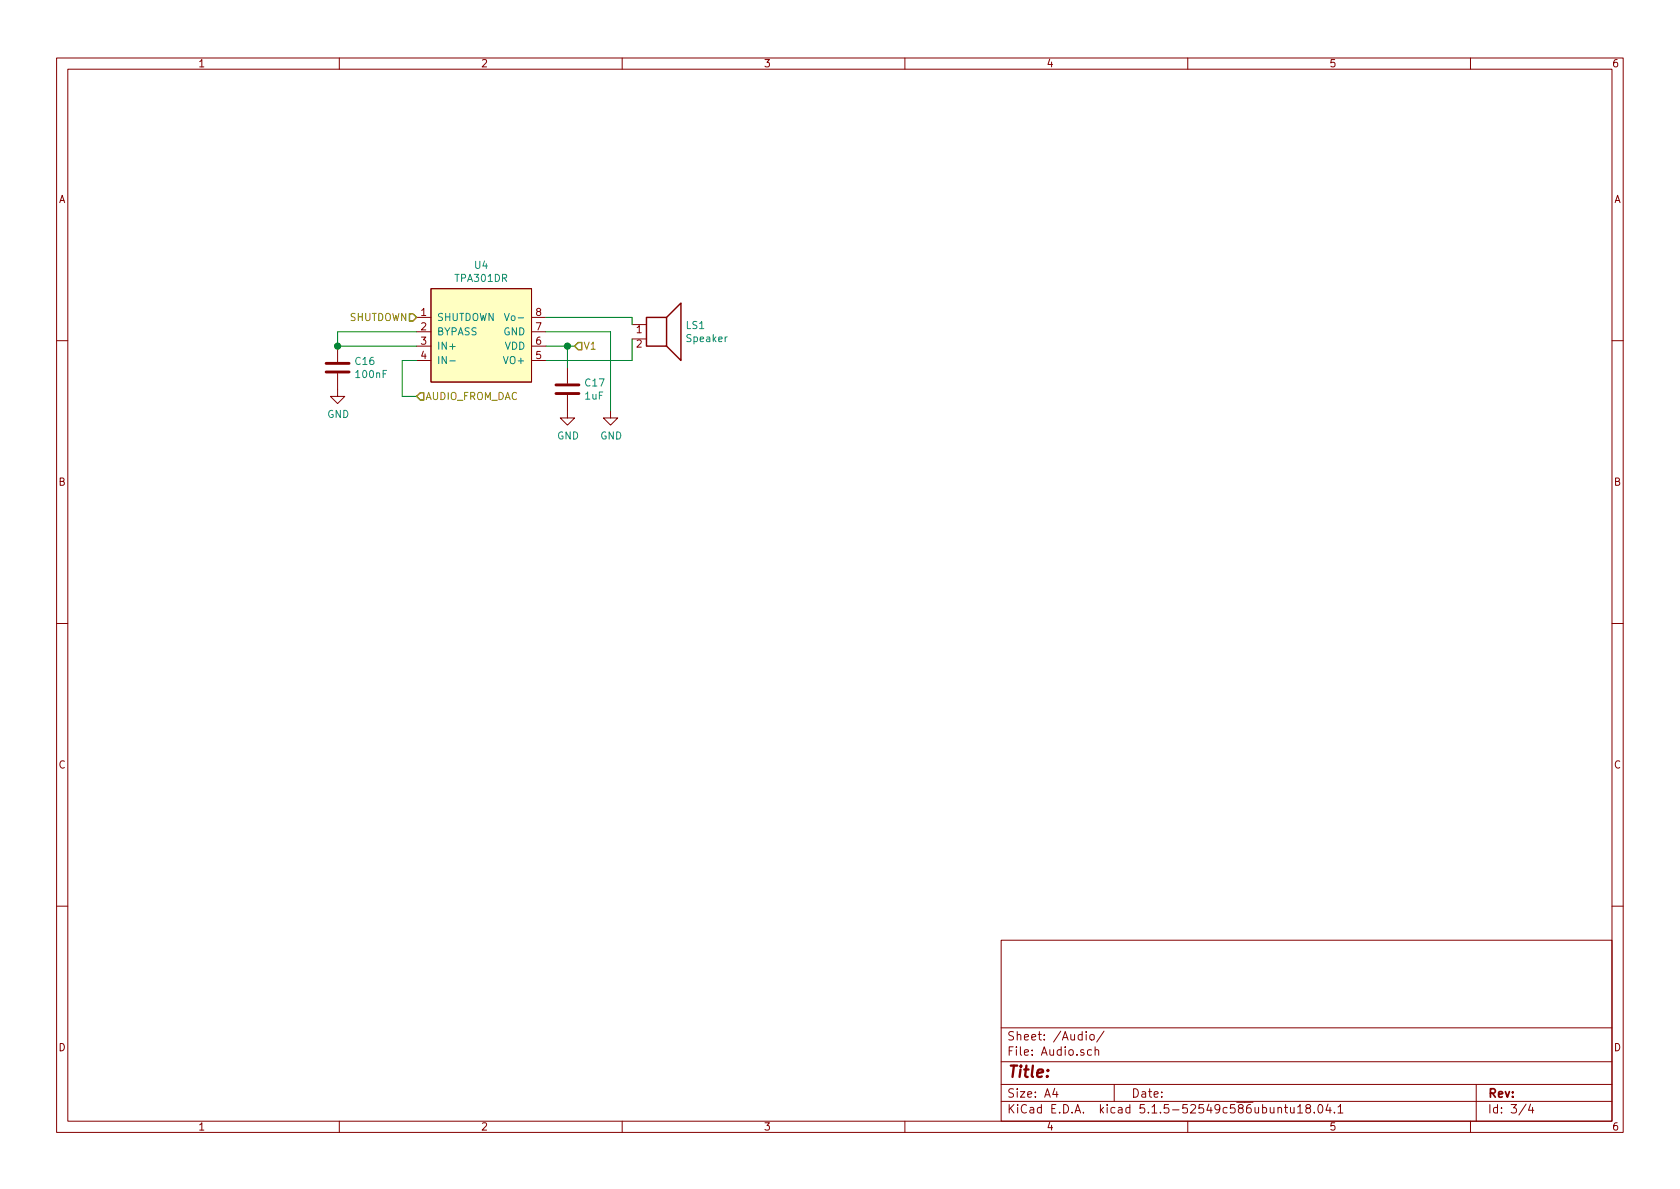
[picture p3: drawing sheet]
EESchema Schematic File Version 4
EELAYER 30 0
EELAYER END
$Descr A4 11693 8268
encoding utf-8
Sheet 3 4
Title ""
Date ""
Rev ""
Comp ""
Comment1 ""
Comment2 ""
Comment3 ""
Comment4 ""
$EndDescr
$Comp
L SoundBoard:TPA301DR U?
U 1 1
P 3350 2050
AR Path="/5E238EA5/5E27BD61" Ref="U?"  Part="1" 
AR Path="/5E27AF1B/5E27BD61" Ref="U4"  Part="1" 
AR Path="/5E27BE41/5E27BD61" Ref="U?"  Part="1" 
F 0 "U4" H 3350 2265 50  0000 C CNN
F 1 "TPA301DR" H 3350 2174 50  0000 C CNN
F 2 "Package_SO:SOIC-8_3.9x4.9mm_P1.27mm" H 3350 2050 50  0001 C CNN
F 3 "" H 3350 2050 50  0001 C CNN
	1    3350 2050
	1    0    0    -1  
$EndComp
$Comp
L Device:Speaker LS1
U 1 1
P 4600 2250
F 0 "LS1" H 4770 2246 50  0000 L CNN
F 1 "Speaker" H 4770 2155 50  0000 L CNN
F 2 "Soundboard:speaker_pads" H 4600 2050 50  0001 C CNN
F 3 "~" H 4590 2200 50  0001 C CNN
	1    4600 2250
	1    0    0    -1  
$EndComp
Wire Wire Line
	3800 2500 4400 2500
Wire Wire Line
	4400 2500 4400 2350
Wire Wire Line
	3800 2200 4400 2200
Wire Wire Line
	4400 2200 4400 2250
$Comp
L Device:C C17
U 1 1
P 3950 2700
F 0 "C17" H 4065 2746 50  0000 L CNN
F 1 "1uF" H 4065 2655 50  0000 L CNN
F 2 "Capacitor_SMD:C_0603_1608Metric_Pad1.05x0.95mm_HandSolder" H 3988 2550 50  0001 C CNN
F 3 "~" H 3950 2700 50  0001 C CNN
	1    3950 2700
	1    0    0    -1  
$EndComp
Wire Wire Line
	3800 2400 3950 2400
Wire Wire Line
	3950 2400 3950 2550
$Comp
L power:GND #PWR0120
U 1 1
P 3950 2850
F 0 "#PWR0120" H 3950 2600 50  0001 C CNN
F 1 "GND" H 3955 2677 50  0000 C CNN
F 2 "" H 3950 2850 50  0001 C CNN
F 3 "" H 3950 2850 50  0001 C CNN
	1    3950 2850
	1    0    0    -1  
$EndComp
$Comp
L power:GND #PWR?
U 1 1
P 4250 2850
AR Path="/5E27BE41/5E292E21" Ref="#PWR?"  Part="1" 
AR Path="/5E27AF1B/5E292E21" Ref="#PWR0121"  Part="1" 
F 0 "#PWR0121" H 4250 2600 50  0001 C CNN
F 1 "GND" H 4255 2677 50  0000 C CNN
F 2 "" H 4250 2850 50  0001 C CNN
F 3 "" H 4250 2850 50  0001 C CNN
	1    4250 2850
	1    0    0    -1  
$EndComp
Wire Wire Line
	4250 2850 4250 2300
Wire Wire Line
	4250 2300 3800 2300
Text HLabel 2900 2200 0    50   Input ~ 0
SHUTDOWN
$Comp
L Device:C C16
U 1 1
P 2350 2550
F 0 "C16" H 2465 2596 50  0000 L CNN
F 1 "100nF" H 2465 2505 50  0000 L CNN
F 2 "Capacitor_SMD:C_0603_1608Metric_Pad1.05x0.95mm_HandSolder" H 2388 2400 50  0001 C CNN
F 3 "~" H 2350 2550 50  0001 C CNN
	1    2350 2550
	1    0    0    -1  
$EndComp
Wire Wire Line
	2350 2300 2350 2400
Connection ~ 2350 2400
$Comp
L power:GND #PWR0122
U 1 1
P 2350 2700
F 0 "#PWR0122" H 2350 2450 50  0001 C CNN
F 1 "GND" H 2355 2527 50  0000 C CNN
F 2 "" H 2350 2700 50  0001 C CNN
F 3 "" H 2350 2700 50  0001 C CNN
	1    2350 2700
	1    0    0    -1  
$EndComp
Wire Wire Line
	2350 2400 2900 2400
Wire Wire Line
	2350 2300 2900 2300
Text HLabel 2900 2750 2    50   Input ~ 0
AUDIO_FROM_DAC
Wire Wire Line
	2900 2750 2800 2750
Wire Wire Line
	2800 2750 2800 2500
Wire Wire Line
	2800 2500 2900 2500
Text HLabel 4000 2400 2    50   Input ~ 0
V1
Wire Wire Line
	4000 2400 3950 2400
Connection ~ 3950 2400
$EndSCHEMATC
